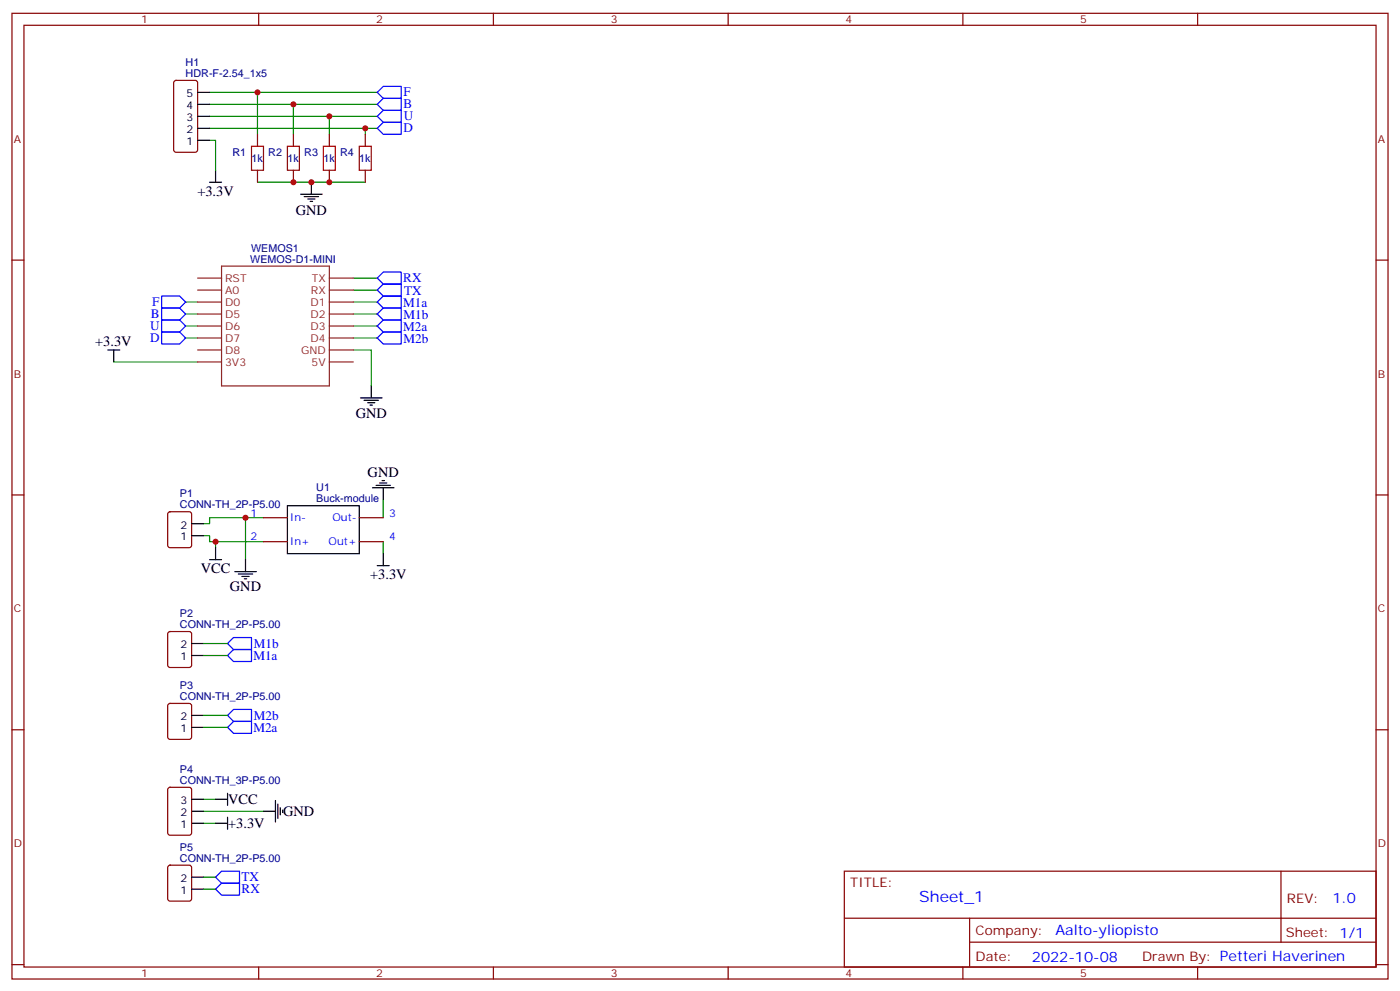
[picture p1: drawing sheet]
<svg xmlns="http://www.w3.org/2000/svg" width="412mm" height="292mm" viewBox="0 0 412 292" stroke-linecap="round" stroke-linejoin="round" font-family="sans-serif">
<g fill="none" stroke="#870000" stroke-width=".35">
<path d="M3.5 3.9h405.4v284.4h-405.4zM7.1 7.4h398.2v277.3h-398.2zM76.2 3.9v3.5M145.3 3.9v3.5M214.5 3.9v3.5M283.6 3.9v3.5M352.8 3.9v3.5M51.4 23.9l.5-.2h5.6l.7 .4v20l-.5 .7h-5.8l-.7-.4v-20zM75.8 39.5v3.6M86.4 39.5v3.6M97 39.5v3.6M107.6 39.5v3.6"/>
<path d="M75.8 50.1v3.6M86.4 50.1v3.6M97 50.1v3.6M107.6 50.1v3.6M3.5 76.6h3.6M405.3 76.6h3.6M3.5 145.7h3.6M49.6 150.9l.5-.2h5.6l.7 .4v9.4l-.4 .7-5.9 .1-.7-.5v-9.4zM77.6 152.4h7.1M77.6 159.5h7.1M105.8 152.4h7.1M105.8 159.5h7.1"/>
<path d="M405.3 145.7h3.6M49.6 186.2l.5-.3h5.6l.7 .5v9.4l-.4 .7h-5.9l-.7-.4v-9.4zM3.5 214.9h3.6M49.6 207.3l.5-.2h5.6l.7 .4v9.5l-.4 .6-5.9 .1-.7-.5v-9.4zM405.3 214.9h3.6M49.6 232l.5-.2h5.6l.7 .4v13l-.4 .7h-5.9l-.7-.4v-13zM49.6 254.9l.5-.2h5.6l.7 .5v9.4l-.4 .7h-5.9l-.7-.4v-9.5zM248.7 256.5h156.6v28.2h-156.6zM377.3 256.5v20.9M248.7 270.4h156.5M285.6 277.4h119.6M285.6 270.4v14.1"/>
<path d="M3.5 284h3.6M76.2 284.7v3.6M145.3 284.7v3.6M214.5 284.7v3.6M283.6 284.7v3.6M352.8 284.7v3.6M405.3 284h3.6"/>
</g>
<g fill="none" stroke="#008700" stroke-width=".35">
<path d="M61.7 37.8h49.4M61.7 34.3h49.4M61.7 30.7h49.4M61.7 27.2h49.4M75.8 27.2v12.3M86.4 30.7v8.8M97 34.3v5.2M107.6 37.8v1.7M61.7 41.3h1.8v8.8M75.8 53.7h31.8M54.7 99.5h3.5M54.7 96h3.5"/>
<path d="M54.7 92.5h3.5M54.7 88.9h3.5M104.1 85.4h7M104.1 81.9h7M104.1 99.5h7M104.1 96h7M104.1 92.5h7M104.1 88.9h7M33.5 106.6h24.7M104.1 103h5.3v10.6M60 157.7h1.7v1.8h15.9M63.5 159.5v1.8"/>
<path d="M72.3 152.4v12.4M77.6 152.4h-15.9v1.8h-1.7M112.9 147.1v5.3M112.9 159.5v3.5M60 189.5h7M60 193h7M60 210.6h7M60 214.2h7M60 238.9h17.6M60 235.3h3.5M60 242.4h3.5M60 258.3h3.5"/>
<path d="M60 261.8h3.5"/>
</g>
<g fill="none" stroke="#00f" stroke-width=".35">
<path d="M111.1 27.2l1.8-1.8h5.3v3.6h-5.3zM111.1 30.7l1.8-1.7h5.3v3.5h-5.3zM111.1 34.3l1.8-1.8h5.3v3.5h-5.3zM111.1 37.8l1.8-1.8h5.3v3.5h-5.3zM47.6 97.8h5.3l1.8 1.7-1.8 1.8h-5.3zM47.6 94.2h5.3l1.8 1.8-1.8 1.8h-5.3zM47.6 90.7h5.3l1.8 1.8-1.8 1.7h-5.3zM47.6 87.2h5.3l1.8 1.7-1.8 1.8h-5.3zM111.1 85.4l1.8-1.8h5.3v3.6h-5.3zM111.1 81.9l1.8-1.8h5.3v3.5h-5.3zM111.1 96l1.8-1.8h5.3v3.6h-5.3zM111.1 92.5l1.8-1.8h5.3v3.5h-5.3z"/>
<path d="M111.1 88.9l1.8-1.7h5.3v3.5h-5.3zM112.9 97.8h5.3v3.5h-5.3l-1.8-1.8zM67 189.5l1.8-1.8h5.3v3.5h-5.3zM67 193l1.8-1.8h5.3v3.6h-5.3zM67 210.6l1.8-1.7h5.3v3.5h-5.3zM67 214.2l1.8-1.8h5.3v3.5h-5.3zM63.5 258.3l1.8-1.8h5.3v3.5h-5.3zM65.3 260h5.3v3.6h-5.3l-1.8-1.8z"/>
</g>
<g fill="none" stroke="#000" stroke-width=".35">
<path d="M58.2 37.8h3.5M58.2 34.3h3.5M58.2 30.7h3.5M58.2 27.2h3.5M58.2 41.3h3.5M61.7 53.7h3.6M63.5 50.1v3.6M88.5 57.2h6.4M89.6 57.9h4.2M90.7 58.6h2.1M91.4 59.3h.7M91.7 53.7v3.5"/>
<path d="M31.7 103h3.6M33.5 103v3.6M106.2 117.2h6.3M107.2 117.9h4.3M108.3 118.6h2.1M109 119.3h.7M109.4 113.6v3.6M56.4 157.7h3.6M56.4 154.2h3.6M84.7 148.9h21.1v14.1h-21.1zM109.7 143.6h6.4M110.8 142.9h4.2"/>
<path d="M111.8 142.2h2.1M112.5 141.5h.7M112.9 143.6v3.5M61.7 164.8h3.6M63.5 161.3v3.5M69.1 168.3h6.4M70.2 169h4.2M71.3 169.7h2.1M72 170.4h.7M72.3 164.8v3.5M111.1 166.5h3.6M112.9 163v3.5"/>
<path d="M56.4 193h3.6M56.4 189.5h3.6M56.4 214.2h3.6M56.4 210.6h3.6M56.4 238.9h3.6M56.4 235.3h3.6M63.5 235.3h3.5M67 233.6v3.5M77.6 238.9h3.5M81.1 235.7v6.3M81.8 236.7v4.3M82.5 237.8v2.1"/>
<path d="M83.3 238.5v.7M56.4 258.3h3.6M56.4 242.4h3.6M63.5 242.4h3.5M67 240.6v3.6M56.4 261.8h3.6"/>
</g>
<path d="M74.1 43.1h3.5v7h-3.5zM84.7 43.1h3.5v7h-3.5zM95.2 43.1h3.6v7h-3.6zM105.8 43.1h3.6v7h-3.6z" fill="none" stroke="#a10000" stroke-width=".35"/>
<g fill="none" stroke="#8c2424" stroke-width=".35">
<path d="M65.3 78.4h31.7v35.2h-31.7zM58.2 81.9h7.1M58.2 85.4h7.1M58.2 88.9h7.1M58.2 92.5h7.1M58.2 96h7.1M58.2 99.5h7.1M97 81.9h7.1M97 85.4h7.1M97 88.9h7.1M97 92.5h7.1M97 96h7.1"/>
<path d="M97 99.5h7.1M58.2 103h7.1M58.2 106.6h7.1M97 103h7.1M97 106.6h7.1"/>
</g>
<g fill="#c00">
<circle cx="91.7" cy="53.7" r=".88"/>
<circle cx="86.4" cy="53.7" r=".88"/>
<circle cx="97" cy="53.7" r=".88"/>
<circle cx="75.8" cy="27.2" r=".88"/>
<circle cx="86.4" cy="30.7" r=".88"/>
<circle cx="97" cy="34.3" r=".88"/>
<circle cx="107.6" cy="37.8" r=".88"/>
<circle cx="63.5" cy="159.5" r=".88"/>
<circle cx="72.3" cy="152.4" r=".88"/>
</g>
<text font-size="4.6" fill="#00f" x="270.8" y="265.5">Sheet_1</text>
<g font-size="4.2">
<text x="58.1" y="57.6">+3.3V</text>
<text x="87.1" y="63.2">GND</text>
<text x="28" y="101.9">+3.3V</text>
<text x="104.8" y="123.2">GND</text>
<text x="108.3" y="140.4">GND</text>
<text x="59.1" y="168.7">VCC</text>
<text x="67.7" y="174">GND</text>
<text x="109.1" y="170.4">+3.3V</text>
<text x="67.2" y="236.8">VCC</text>
<text x="67.2" y="243.8">+3.3V</text>
<text x="83.4" y="240.3">GND</text>
</g>
<g font-size="4.2" fill="#00f">
<text x="392.5" y="265.8">1.0</text>
<text x="310.9" y="275.3">Aalto-yliopisto</text>
<text x="304" y="283.1">2022-10-08</text>
</g>
<g font-size="3.9" fill="#00f">
<text x="118.9" y="28.4">F</text>
<text x="118.9" y="31.9">B</text>
<text x="119" y="35.5">U</text>
<text x="118.9" y="39">D</text>
<text x="118.8" y="83.1">RX</text>
<text x="119" y="86.9">TX</text>
<text x="44.4" y="93.7">B</text>
<text x="44.8" y="90.2">F</text>
<text x="118.7" y="90.3">M1a</text>
<text x="118.9" y="93.8">M1b</text>
<text x="44.2" y="100.8">D</text>
<text x="44.2" y="97.3">U</text>
<text x="118.7" y="97.3">M2a</text>
<text x="118.9" y="100.9">M2b</text>
<text x="74.8" y="190.8">M1b</text>
<text x="74.6" y="194.4">M1a</text>
<text x="74.6" y="215.5">M2a</text>
<text x="74.8" y="212">M2b</text>
<text x="71.2" y="259.5">TX</text>
<text x="71.2" y="263">RX</text>
</g>
<g font-size="3.9" fill="#800">
<text x="250.5" y="261.1">TITLE:</text>
<text x="379.1" y="265.8">REV:</text>
<text x="287.4" y="275.3">Company:</text>
<text x="378.7" y="275.9">Sheet: 1/1</text>
<text x="287.4" y="283">Date:</text>
<text x="336.4" y="283.1">Drawn By: Petteri Haverinen</text>
</g>
<g font-size="3.2" fill="#800">
<text x="41.6" y="6.9">1</text>
<text x="110.8" y="6.9">2</text>
<text x="179.9" y="6.9">3</text>
<text x="249.1" y="6.9">4</text>
<text x="318.2" y="6.9">5</text>
<text x="4.1" y="42">A</text>
<text x="405.9" y="42">A</text>
<text x="4.1" y="111.2">B</text>
<text x="405.9" y="111.2">B</text>
<text x="4.1" y="180.3">C</text>
<text x="405.9" y="180.3">C</text>
<text x="4.1" y="249.4">D</text>
<text x="405.9" y="249.4">D</text>
<text x="41.6" y="287.7">1</text>
<text x="110.8" y="287.7">2</text>
<text x="179.9" y="287.7">3</text>
<text x="249.1" y="287.7">4</text>
<text x="318.2" y="287.7">5</text>
</g>
<g font-size="3.2" fill="#000080">
<text x="54.7" y="22.6">HDR-F-2.54_1x5</text>
<text x="54.7" y="19.4">H1</text>
<text x="68.5" y="46">R1</text>
<text x="74.1" y="47.7">1k</text>
<text x="79" y="46">R2</text>
<text x="84.7" y="47.7">1k</text>
<text x="89.6" y="46">R3</text>
<text x="95.2" y="47.8">1k</text>
<text x="100.2" y="46">R4</text>
<text x="105.8" y="47.8">1k</text>
<text x="73.7" y="77.3">WEMOS-D1-MINI</text>
<text x="73.9" y="74.1">WEMOS1</text>
<text x="53" y="149.6">CONN-TH_2P-P5.00</text>
<text x="53" y="146.4">P1</text>
<text x="93.2" y="147.8">Buck-module</text>
<text x="93.2" y="144.7">U1</text>
<text x="53" y="184.9">CONN-TH_2P-P5.00</text>
<text x="53" y="181.7">P2</text>
<text x="53" y="202.9">P3</text>
<text x="53" y="206.1">CONN-TH_2P-P5.00</text>
<text x="53" y="227.6">P4</text>
<text x="53" y="230.8">CONN-TH_3P-P5.00</text>
<text x="53" y="250.5">P5</text>
<text x="53" y="253.7">CONN-TH_2P-P5.00</text>
</g>
<g font-size="3.2">
<text x="54.9" y="28.6">5</text>
<text x="54.9" y="35.7">3</text>
<text x="54.9" y="32.1">4</text>
<text x="54.9" y="39.2">2</text>
<text x="54.9" y="42.7">1</text>
<text x="53.1" y="155.6">2</text>
<text x="53.1" y="159.1">1</text>
<text x="53.1" y="190.9">2</text>
<text x="53.1" y="194.4">1</text>
<text x="53.1" y="215.6">1</text>
<text x="53.1" y="212.1">2</text>
<text x="53.1" y="236.7">3</text>
<text x="53.1" y="240.3">2</text>
<text x="53.1" y="243.8">1</text>
<text x="53.1" y="263.2">1</text>
<text x="53.1" y="259.7">2</text>
</g>
<g font-size="3.2" fill="#8d2323">
<text x="66.3" y="82.9">RST</text>
<text x="91.8" y="82.9">TX</text>
<text x="66.3" y="86.5">A0</text>
<text x="66.3" y="90">D0</text>
<text x="91.5" y="90">D1</text>
<text x="91.6" y="86.5">RX</text>
<text x="66.3" y="93.5">D5</text>
<text x="91.5" y="93.5">D2</text>
<text x="66.3" y="97">D6</text>
<text x="66.3" y="100.6">D7</text>
<text x="91.5" y="100.6">D4</text>
<text x="91.5" y="97">D3</text>
<text x="66.3" y="104.1">D8</text>
<text x="66.3" y="107.6">3V3</text>
<text x="88.7" y="104.1">GND</text>
<text x="91.8" y="107.6">5V</text>
</g>
<g font-size="3.2" fill="#00f">
<text x="73.8" y="152.1">1</text>
<text x="85.4" y="153.5">In-</text>
<text x="97.9" y="153.5">Out-</text>
<text x="114.7" y="152.1">3</text>
<text x="73.8" y="159.1">2</text>
<text x="85.4" y="160.5">In+</text>
<text x="96.8" y="160.5">Out+</text>
<text x="114.7" y="159.1">4</text>
</g>
</svg>
